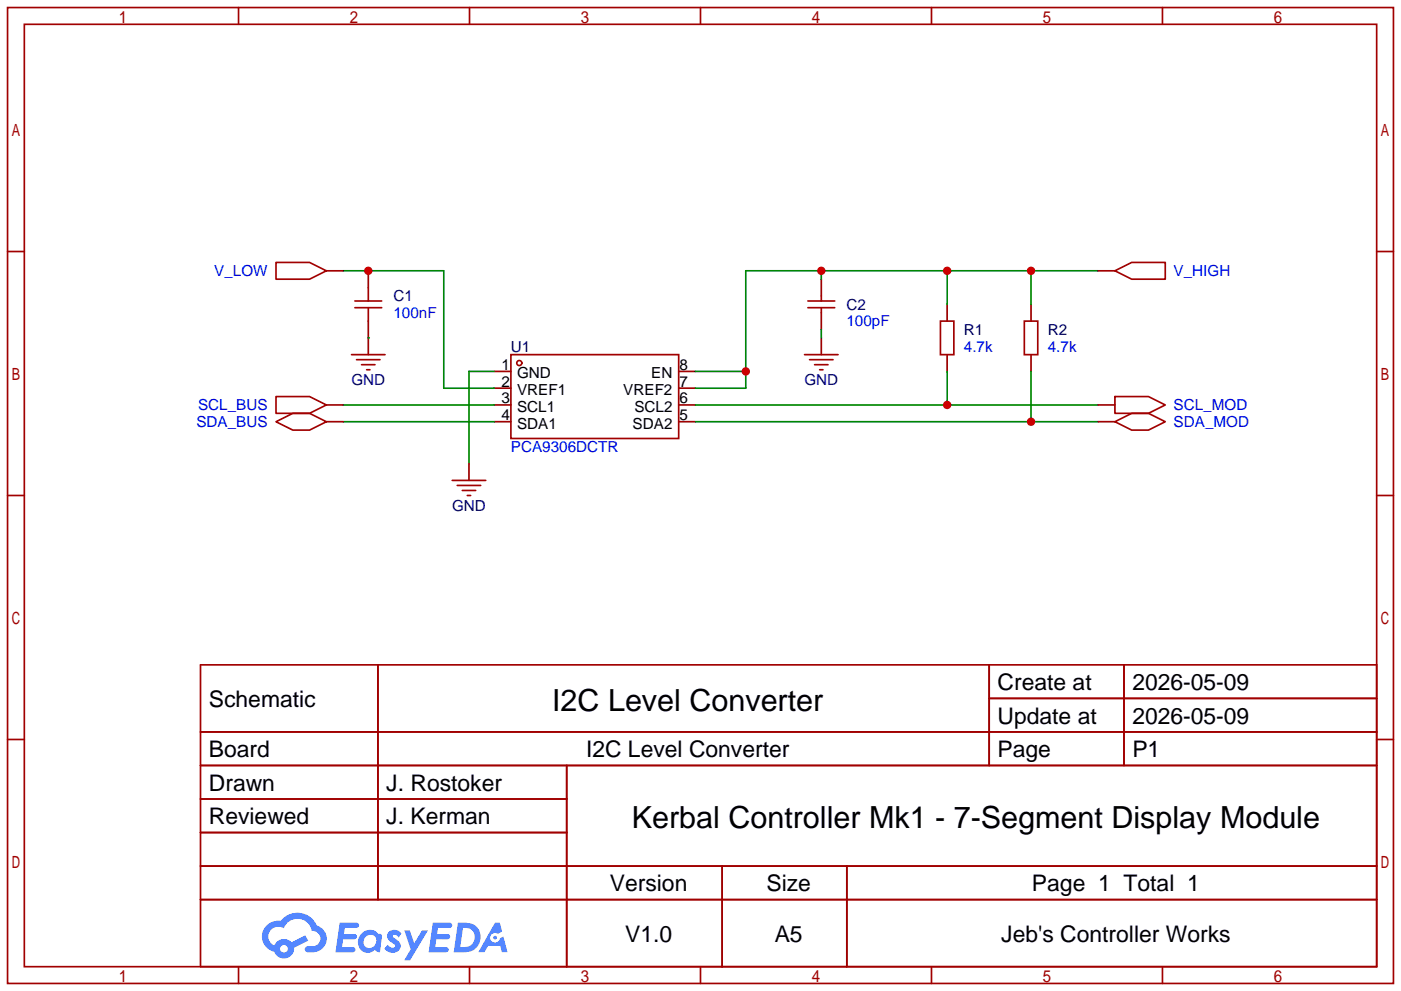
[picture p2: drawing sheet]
<svg xmlns="http://www.w3.org/2000/svg" width="212mm" height="150mm" viewBox="0 0 212 150" stroke-linecap="round" stroke-linejoin="round" font-family="sans-serif">
<g fill="none" stroke="#a10000" stroke-width=".25">
<path d="M1.1 1.1h209.8v147.9h-209.8zM3.7 3.7h204.7v142.7h-204.7zM36.1 1.1v2.6M71.1 1.1v2.6M106 1.1v2.6M141 1.1v2.6M176 1.1v2.6M1.1 38.1h2.6M208.4 38.1h2.5M1.1 75.1h2.6M208.4 75.1h2.5M1.1 112h2.6"/>
<path d="M30.4 100.7h178v45.7h-178zM30.4 110.9h178M30.4 116h178M57.2 100.7v35.6M85.8 116v30.4M149.8 100.7v15.3M149.8 105.8h58.6M170.2 100.7v15.3M208.4 112h2.5M30.4 121h55.4M30.4 131.2h178M30.4 126.1h55.4"/>
<path d="M30.4 136.3h178M109.3 131.2v15.2M128.2 131.2v15.2M36.1 146.4v2.6M71.1 146.4v2.6M106 146.4v2.6M141 146.4v2.6M176 146.4v2.6"/>
</g>
<g fill="#5487ff">
<path d="M58.9 141.1a1.3 1.3 0 0 1 1.9 .3l-.4 .6a.54 .54 0 0 0-1-.2l.1 .1a2.32 2.32 0 0 1 1.2 1.4 1.36 1.36 0 0 1-1.1 1 1.36 1.36 0 0 1-1.4-.6l.5-.6a.7 .7 0 0 0 1.1 .3v-.3a2.4 2.4 0 0 1-1.2-1.3l.1-.5z"/>
<path d="M61.2 140.9h.8l.7 2 1.2-2h.9l-2.7 4.6h-.9l1-1.7z"/>
<path d="M51.4 139.8h1.7a1.31 1.31 0 0 1 1.2 .2 .4 .4 0 0 1-.4 .6h-1.7l-.1 .9h1.6a.4 .4 0 0 1 .3 .4 .4 .4 0 0 1-.4 .4h-1.7l-.1 1.2h.8a1.23 1.23 0 0 1 1.2 .2 .39 .39 0 0 1-.4 .5h-2.6z"/>
<path d="M65.5 139.8h1.7a1.32 1.32 0 0 1 1.2 .2 .39 .39 0 0 1-.3 .6h-1.8l-.1 .9h1.6a.4 .4 0 0 1 .4 .4 .4 .4 0 0 1-.5 .4h-1.6l-.2 1.2h.8a1.23 1.23 0 0 1 1.2 .2 .39 .39 0 0 1-.4 .5h-2.6z"/>
<path d="M74.9 139.8h.8l.3 1.3-.6 .4a.75 .75 0 0 0-1.1 .3 .75 .75 0 0 0 .4 1 .75 .75 0 0 0 1-.7l.5-.2 .6 2.3h-.8l-.3-.9h-1.8l-.5 .9h-1z"/>
<path d="M69.3 139.8l-.6 4.4h1.4a2.27 2.27 0 0 0 2.6-1.6 2.27 2.27 0 0 0-1.4-2.7zM70.1 140.6a1.5 1.5 0 0 1 1.8 1.5 1.5 1.5 0 0 1-1.9 1.4h-.3z"/>
<path d="M54.7 141.4a1.62 1.62 0 0 0-.4 2.1 1.62 1.62 0 0 0 2.1 .7l.3-.3 .4 .3h.4l.3-2.4-.1-.3h-.2a.57 .57 0 0 1-.6-.4 1.73 1.73 0 0 0-2.2 .3zM55.3 141.9a.96 .96 0 0 1 1.5 0 .96 .96 0 0 1-.2 1.5 .95 .95 0 0 1-1.4-.1 .95 .95 0 0 1 .1-1.4z"/>
<path d="M40.4 140.2a2.37 2.37 0 0 0 1.1 4 1.54 1.54 0 0 0 1.8 1 1.54 1.54 0 0 0 1.2-1.6l2.2-1.1-.5-.8-2.1 1a1.57 1.57 0 0 0-2.6 .5 1.5 1.5 0 0 1-.7-2.1 1.5 1.5 0 0 1 2.2-.5 2.23 2.23 0 0 1 2.3-1.4 2.23 2.23 0 0 1 1.9 1.8 1.16 1.16 0 0 1 1.3 1.1 1.16 1.16 0 0 1-1.1 1.2h-.7a.47 .47 0 0 0-.6 .4 .47 .47 0 0 0 .5 .6 2.26 2.26 0 0 0 2.8-2.6 2.12 2.12 0 0 0-1.4-1.5 3.2 3.2 0 0 0-5.5-.7h-.3a2.55 2.55 0 0 0-1.8 .7zM42.4 143.7a.6 .6 0 0 1 1.2 0 .6 .6 0 0 1-1.2 0z"/>
<circle cx="74.9" cy="142" r=".28"/>
</g>
<g fill="none" stroke="#a10000" stroke-width=".25">
<path d="M53.7 45.6h4.1M53.7 46.6h4.1M55.8 43.6v2M55.8 46.6v2M77.3 53.7h25.4v12.7h-25.4zM122.3 45.6h4.1M122.3 46.6h4.1M124.3 44.8v.8M124.3 46.6v.8M142.4 48.6h2v5.1h-2zM155.1 48.6h2v5.1h-2z"/>
<circle cx="78.6" cy="55" r=".38"/>
</g>
<g fill="none" stroke="#870000" stroke-width=".25">
<path d="M55.8 41v2.6M55.8 48.6v2.6M74.8 56.3h2.5M74.8 58.8h2.5M102.7 56.3h2.6M102.7 58.8h2.6M124.3 42.3v2.5M124.3 47.4v2.5M143.4 46.1v2.5M143.4 53.7v2.6M156.1 46.1v2.5M156.1 53.7v2.6"/>
<path d="M74.8 61.3h2.5M74.8 63.9h2.5M102.7 61.3h2.6M102.7 63.9h2.6"/>
</g>
<path d="M51.9 41h15.3v17.8h7.6M51.9 61.3h22.9M51.9 63.9h22.9" fill="none" stroke="#008700" stroke-width=".25"/>
<circle cx="55.8" cy="41" r=".63" fill="#c00"/>
<path d="M49.4 41h2.5M55.8 51.2v2.5" fill="none" stroke="#870000" stroke-width=".25"/>
<path d="M41.8 39.8h5.1l2.5 1.2-2.5 1.3h-5.1zM53.2 53.7h5.1M54 54.5h3.5M54.7 55.2h2.1M55.5 56h.5" fill="none" stroke="#a10000" stroke-width=".25"/>
<path d="M55.8 51.2h.1M105.3 56.3h7.6M124.3 41v1.3M143.4 41v5.1M156.1 41v5.1M166.2 41h-53.3v17.8h-7.6" fill="none" stroke="#008700" stroke-width=".25"/>
<g fill="#c00">
<circle cx="124.3" cy="41" r=".63"/>
<circle cx="143.4" cy="41" r=".63"/>
<circle cx="156.1" cy="41" r=".63"/>
<circle cx="112.9" cy="56.3" r=".63"/>
</g>
<path d="M124.3 51.2v2.5M166.2 41h2.6M49.4 61.3h2.5M49.4 63.9h2.5" fill="none" stroke="#870000" stroke-width=".25"/>
<path d="M121.8 53.7h5.1M122.6 54.5h3.5M123.3 55.2h2M124.1 56h.5M168.8 41l2.5-1.2h5.1v2.5h-5.1zM41.8 60.1h5.1l2.5 1.2-2.5 1.3h-5.1zM41.8 63.9l2.5-1.3h2.6l2.5 1.3-2.5 1.3h-2.6z" fill="none" stroke="#a10000" stroke-width=".25"/>
<path d="M124.3 49.9v1.3M143.4 56.3v5M105.3 61.3h60.9" fill="none" stroke="#008700" stroke-width=".25"/>
<circle cx="143.4" cy="61.3" r=".63" fill="#c00"/>
<path d="M166.2 61.3h2.6" fill="none" stroke="#870000" stroke-width=".25"/>
<path d="M168.8 60.1h5.1l2.5 1.2-2.5 1.3h-5.1z" fill="none" stroke="#a10000" stroke-width=".25"/>
<path d="M156.1 56.3v7.6M105.3 63.9h60.9" fill="none" stroke="#008700" stroke-width=".25"/>
<circle cx="156.1" cy="63.9" r=".63" fill="#c00"/>
<path d="M71 70.2v2.6M166.2 63.9h2.6" fill="none" stroke="#870000" stroke-width=".25"/>
<path d="M68.5 72.8h5M69.2 73.5h3.6M70 74.3h2M70.7 75.1h.5M168.8 63.9l2.5-1.3h2.6l2.5 1.3-2.5 1.3h-2.6z" fill="none" stroke="#a10000" stroke-width=".25"/>
<path d="M74.8 56.3h-3.8v13.9" fill="none" stroke="#008700" stroke-width=".25"/>
<g font-size="4.6">
<text x="83.6" y="107.6">I2C Level Converter</text>
<text x="95.6" y="125.4">Kerbal Controller Mk1 - 7-Segment Display Module</text>
</g>
<g font-size="3.5">
<text x="31.6" y="107.1">Schematic</text>
<text x="151" y="104.5">Create at</text>
<text x="171.4" y="104.5">2026-05-09</text>
<text x="151" y="109.6">Update at</text>
<text x="171.4" y="109.6">2026-05-09</text>
<text x="31.6" y="114.7">Board</text>
<text x="31.6" y="119.8">Drawn</text>
<text x="58.5" y="119.8">J. Rostoker</text>
<text x="88.7" y="114.7">I2C Level Converter</text>
<text x="151" y="114.7">Page</text>
<text x="171.4" y="114.7">P1</text>
<text x="31.6" y="124.8">Reviewed</text>
<text x="58.5" y="124.8">J. Kerman</text>
<text x="92.3" y="135">Version</text>
<text x="116" y="135">Size</text>
<text x="156.2" y="135">Page 1 Total 1</text>
<text x="94.6" y="142.6">V1.0</text>
<text x="117.3" y="142.6">A5</text>
<text x="151.6" y="142.6">Jeb's Controller Works</text>
</g>
<g font-size="2.3" fill="#00f">
<text x="32.4" y="41.8">V_LOW</text>
<text x="177.7" y="41.8">V_HIGH</text>
<text x="59.6" y="48.2">100nF</text>
<text x="128.1" y="49.4">100pF</text>
<text x="145.9" y="53.3">4.7k</text>
<text x="158.6" y="53.3">4.7k</text>
<text x="29.7" y="64.7">SDA_BUS</text>
<text x="30" y="62.1">SCL_BUS</text>
<text x="177.7" y="62.1">SCL_MOD</text>
<text x="177.7" y="64.7">SDA_MOD</text>
<text x="77.3" y="68.5">PCA9306DCTR</text>
</g>
<g font-size="2.3" fill="#000080">
<text x="59.6" y="45.6">C1</text>
<text x="128.1" y="46.9">C2</text>
<text x="77.3" y="53.3">U1</text>
<text x="145.9" y="50.7">R1</text>
<text x="158.6" y="50.7">R2</text>
<text x="53.2" y="58.3">GND</text>
<text x="121.8" y="58.3">GND</text>
<text x="68.4" y="77.4">GND</text>
</g>
<g font-size="2.3">
<text x="75.9" y="56">1</text>
<text x="75.9" y="58.6">2</text>
<text x="78.3" y="57.3">GND</text>
<text x="78.3" y="59.8">VREF1</text>
<text x="94.4" y="59.8">VREF2</text>
<text x="98.6" y="57.3">EN</text>
<text x="102.9" y="58.6">7</text>
<text x="102.9" y="56">8</text>
<text x="75.9" y="61.1">3</text>
<text x="75.9" y="63.7">4</text>
<text x="78.3" y="62.4">SCL1</text>
<text x="78.3" y="64.9">SDA1</text>
<text x="95.8" y="64.9">SDA2</text>
<text x="96" y="62.4">SCL2</text>
<text x="102.9" y="63.7">5</text>
<text x="102.9" y="61.1">6</text>
</g>
</svg>
